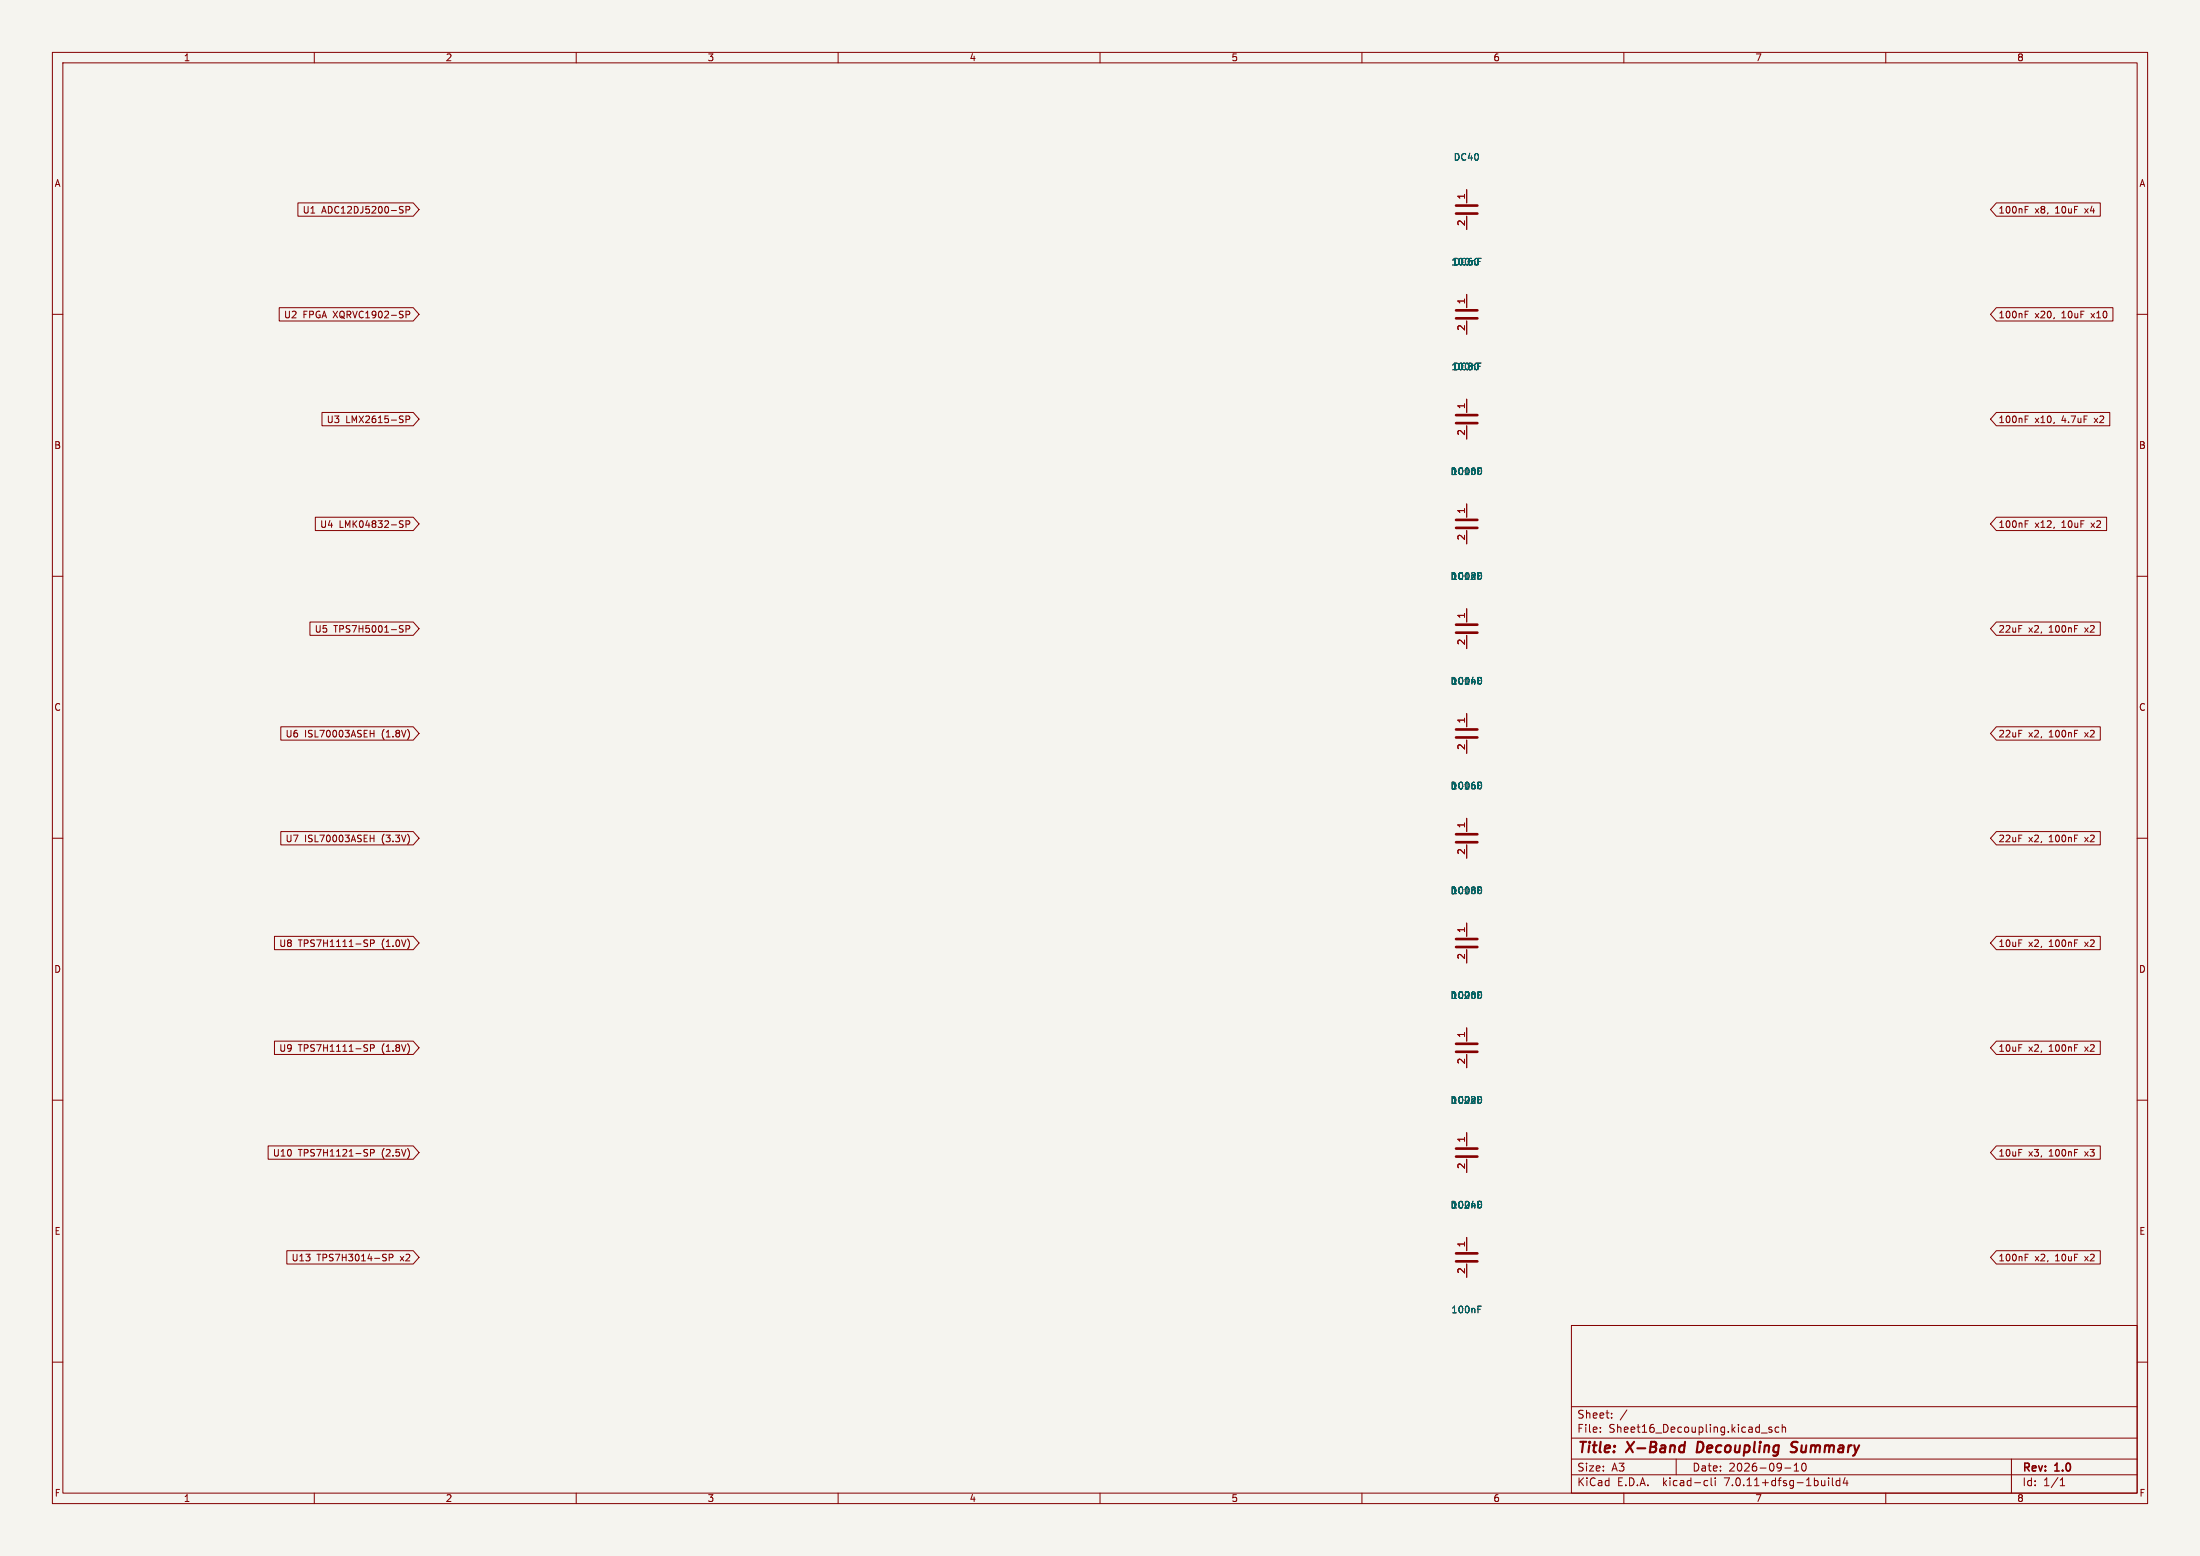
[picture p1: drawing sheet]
<svg xmlns="http://www.w3.org/2000/svg" width="420mm" height="297mm" viewBox="0 0 420 297" stroke-linecap="round" stroke-linejoin="round" font-family="sans-serif">
<path d="M0 0h420v297h-420z" fill="#f5f4ef" stroke="#f5f4ef" stroke-width=".19"/>
<g fill="none" stroke="#840000" stroke-width=".19">
<path d="M10 10h400v277h-400zM12 12h396v273h-396zM60 10v2M110 10v2M160 10v2M210 10v2M260 10v2M310 10v2M360 10v2M56.9 38.7h22l1.1 1.3-1.1 1.3h-22zM76.5 39.4l.5 .1M280 36.2v2.5"/>
<path d="M381.1 38.7h19.9v2.6h-19.9l-1.1-1.3zM386.6 39.4h.6M10 60h2M53.3 58.7h25.6l1.1 1.3-1.1 1.3h-25.6zM76.5 40l.3 .1 .2 .3-.3 .3h-.3M77.5 40.1l.6-.1 .1-.2v-.3l-.7-.1v1.3M280 41.3v2.5M280 56.2v2.5M381.1 58.7h22.3v2.6h-22.3l-1.1-1.3zM386.6 59.4h.6M386.6 40h.4M408 60h2"/>
<path d="M61.5 78.7h17.4l1.1 1.3-1.1 1.3h-17.4zM77.5 60.1l.6-.1 .1-.2v-.3l-.7-.1v1.3M280 61.3v2.5M280 76.2v2.5M381.1 78.7h21.7v2.6h-21.7l-1.1-1.3zM386.6 60h.4M386.6 79.4h.6M60.2 98.7h18.7l1.1 1.3-1.1 1.3h-18.7zM76.5 99.4l.5 .1M77.5 80.1l.6-.1 .1-.2v-.3l-.7-.1v1.3M280 81.3v2.5M280 96.2v2.5"/>
<path d="M381.1 98.7h21.1v2.6h-21.1l-1.1-1.3zM386.6 99.4h.6M386.6 80h.4M10 110h2M59.2 118.7h19.7l1.1 1.3-1.1 1.3h-19.7zM76.7 100.1l.3 .2-.3 .4M76.8 119.4l.2 .1M77.5 100.1l.6-.1 .1-.2v-.3l-.7-.1v1.3M280 101.3v2.5M280 116.2v2.5M381.1 118.7h19.9v2.6h-19.9l-1.1-1.3zM386.6 100h.4"/>
<path d="M408 110h2M53.6 138.7h25.3l1.1 1.3-1.1 1.3h-25.3zM71.4 139.4v1.3M76.7 120.1l.3 .2-.3 .4M77.5 120.1l.6-.1 .1-.2v-.3l-.7-.1v1.3M280 121.3v2.5M280 136.2v2.5M381.1 138.7h19.9v2.6h-19.9l-1.1-1.3zM10 160h2M53.6 158.7h25.3l1.1 1.3-1.1 1.3h-25.3zM70.7 140h.7M71.4 159.4v1.3"/>
<path d="M280 141.3v2.5M280 156.2v2.5M381.1 158.7h19.9v2.6h-19.9l-1.1-1.3zM408 160h2M52.4 178.7h26.5l1.1 1.3-1.1 1.3h-26.5zM70 179.4l.2 .1M70.7 160h.7M280 161.3v2.5M280 176.2v2.5M381.1 178.7h19.9v2.6h-19.9l-1.1-1.3zM52.4 198.7h26.5l1.1 1.3-1.1 1.3h-26.5zM69.9 180.1l.3 .2-.3 .4"/>
<path d="M70 199.4l.2 .1M70.7 180.1l.6-.1 .2-.2-.1-.3-.7-.1v1.3M280 181.3v2.5M280 196.2v2.5M381.1 198.7h19.9v2.6h-19.9l-1.1-1.3zM10 210h2M51.2 218.7h27.7l1.1 1.3-1.1 1.3h-27.7zM69.9 200.1l.3 .2-.3 .4M70 219.4l.2 .1M70.7 200.1l.6-.1 .2-.2-.1-.3-.7-.1v1.3M280 201.3v2.5M280 216.2v2.5"/>
<path d="M381.1 218.7h19.9v2.6h-19.9l-1.1-1.3zM408 210h2M54.8 238.7h24.1l1.1 1.3-1.1 1.3h-24.1zM69.9 220.1l.3 .2-.3 .4M70.7 220.1l.6-.1 .2-.2-.1-.3-.7-.1v1.3M73.6 239.4l.2 .1M280 221.3v2.5M280 236.2v2.5M381.1 238.7h19.9v2.6h-19.9l-1.1-1.3zM386.6 239.4h.6M10 260h2M73.5 240.1l.3 .2-.3 .4"/>
<path d="M74.3 240.1l.6-.1 .1-.2v-.3l-.7-.1v1.3M280 241.3v2.5M300 253h108v32h-108zM386.6 240h.4M408 260h2M300 278.5h108M300 274.5h108M300 268.5h108M305.5 273.2v.2M305.5 272.5v.1M307.7 270.5v.2M307.7 269.8v.1"/>
<path d="M310.6 269.1l-1.3 1.9M320 278.5v3M336.2 273.5h1.2M338.2 272.5l-.3-.1-.2 .2v.2l.5 .2v.3h-.5M339.6 272.5l-.4-.1-.3 .3 .1 .6h.6M340.2 272.5l.2-.1 .4 .1 .1 .9M340.2 271.9v1.5M342.5 279.7l.4-.4v1.5M344.1 279.4a.81 .81 0 0 0 .3 1.4l.3-.2 .1-.4-.1-.8M384 278.5v6.5M60 285v2M110 285v2"/>
<path d="M160 285v2M210 285v2M260 285v2M300 281.5h108M310 285v2M325.6 282.6l.4 .1M326 283.5l-.4 .1M326.7 282.1v1.3l.2 .2M327.4 282.1v.1M327.4 282.6v1M340.7 280.2h1.2M342.5 280.8h.9"/>
<path d="M349.1 282.1v.1M349.1 282.6v1M349.8 282.1v1.3l.2 .2M351.2 282.7l-.4-.1-.3 .3 .2 .6h.5M351.2 282.1v1.5M352.2 282l-.3 1.1h.9M352.6 282.6v1M360 285v2M393.3 283.6h.9M393.3 282.5l.4-.4v1.5"/>
</g>
<path d="M321.7 275.2l-.3 2M324.2 275.2l-.3 2h.5M342.9 277a.85 .85 0 0 1-1.1 .1M342.9 275.2l-.7 .1a.46 .46 0 0 0-.2 .5 .46 .46 0 0 0 .3 .4l.6 .1" fill="none" stroke="#840000" stroke-width=".4"/>
<g fill="none" stroke="#840000" stroke-width=".51">
<path d="M278 39.2h4M278 59.2h4M278 40.8h4M278 60.8h4M278 79.2h4M278 99.2h4M278 80.8h4M278 100.8h4M278 119.2h4M278 120.8h4M278 139.2h4M278 159.2h4"/>
<path d="M278 140.8h4M278 160.8h4M278 179.2h4M278 199.2h4M278 180.8h4M278 200.8h4M278 219.2h4M278 239.2h4M278 220.8h4M278 240.8h4"/>
</g>
<path d="M282.1 49.9h.5M282.1 49.3h.7M282.1 69.9h.5M282.1 69.3h.7M282.1 249.9h.5M282.1 249.3h.7" fill="none" stroke="#006464" stroke-width=".19"/>
<g font-size="2.8" fill="#840000">
<text x="301" y="277.9">Title:</text>
<text x="310.6" y="277.9">X-Band</text>
<text x="324.8" y="277.9">Decoupling</text>
<text x="343.6" y="277.9">Summary</text>
</g>
<g font-size="2.1" fill="#840000">
<text x="301" y="273.7">File:</text>
<text x="301" y="271">Sheet:</text>
<text x="307.1" y="273.7">Sheet16_Decoupling.kicad_sch</text>
<text x="301" y="281.1">Size:</text>
<text x="307.6" y="281.1">A3</text>
<text x="323" y="281.1">Date:</text>
<text x="330" y="281.1">2026-09-10</text>
<text x="386" y="281.3">Rev:</text>
<text x="392.4" y="281.3">1.0</text>
<text x="301" y="283.9">KiCad</text>
<text x="308.7" y="283.9">E.D.A.</text>
<text x="317.6" y="283.9">kicad-cli</text>
<text x="329.5" y="283.9">7.0.11+dfsg-1build4</text>
<text x="386" y="283.9">Id:</text>
<text x="390.1" y="283.9">1/1</text>
</g>
<g font-size="1.8" fill="#840000">
<text x="35" y="11.9">1</text>
<text x="85" y="11.9">2</text>
<text x="135" y="11.9">3</text>
<text x="185" y="11.9">4</text>
<text x="235" y="11.9">5</text>
<text x="285" y="11.9">6</text>
<text x="335" y="11.9">7</text>
<text x="385" y="11.9">8</text>
<text x="10.3" y="35.9">A</text>
<text x="408.3" y="35.9">A</text>
<text x="57.7" y="41">U1</text>
<text x="61.4" y="41">ADC12DJ5200-SP</text>
<text x="381.4" y="41">100nF</text>
<text x="388.5" y="41">x8,</text>
<text x="392.5" y="41">10uF</text>
<text x="398.3" y="41">x4</text>
<text x="54.1" y="61">U2</text>
<text x="57.8" y="61">FPGA XQRVC1902-SP</text>
<text x="381.4" y="61">100nF</text>
<text x="388.5" y="61">x20,</text>
<text x="393.7" y="61">10uF</text>
<text x="399.5" y="61">x10</text>
<text x="62.3" y="81">U3</text>
<text x="66" y="81">LMX2615-SP</text>
<text x="381.4" y="81">100nF</text>
<text x="388.5" y="81">x10,</text>
<text x="393.7" y="81">4.7uF</text>
<text x="400.1" y="81">x2</text>
<text x="10.3" y="85.9">B</text>
<text x="408.2" y="85.9">B</text>
<text x="61" y="101">U4</text>
<text x="64.7" y="101">LMK04832-SP</text>
<text x="381.4" y="101">100nF</text>
<text x="388.5" y="101">x12,</text>
<text x="393.7" y="101">10uF</text>
<text x="399.5" y="101">x2</text>
<text x="60" y="121">U5</text>
<text x="63.7" y="121">TPS7H5001-SP</text>
<text x="381.4" y="121">22uF</text>
<text x="387.3" y="121">x2,</text>
<text x="391.3" y="121">100nF</text>
<text x="398.3" y="121">x2</text>
<text x="10.3" y="135.9">C</text>
<text x="408.2" y="135.9">C</text>
<text x="54.4" y="141">U6</text>
<text x="58.1" y="141">ISL70003ASEH</text>
<text x="73" y="141">(1.8V)</text>
<text x="381.4" y="141">22uF</text>
<text x="387.3" y="141">x2,</text>
<text x="391.3" y="141">100nF</text>
<text x="398.3" y="141">x2</text>
<text x="54.4" y="161">U7</text>
<text x="58.1" y="161">ISL70003ASEH</text>
<text x="73" y="161">(3.3V)</text>
<text x="381.4" y="161">22uF</text>
<text x="387.3" y="161">x2,</text>
<text x="391.3" y="161">100nF</text>
<text x="398.3" y="161">x2</text>
<text x="10.3" y="185.9">D</text>
<text x="53.2" y="181">U8</text>
<text x="56.9" y="181">TPS7H1111-SP</text>
<text x="73" y="181">(1.0V)</text>
<text x="381.4" y="181">10uF</text>
<text x="387.3" y="181">x2,</text>
<text x="391.3" y="181">100nF</text>
<text x="398.3" y="181">x2</text>
<text x="408.2" y="185.9">D</text>
<text x="53.2" y="201">U9</text>
<text x="56.9" y="201">TPS7H1111-SP</text>
<text x="73" y="201">(1.8V)</text>
<text x="381.4" y="201">10uF</text>
<text x="387.3" y="201">x2,</text>
<text x="391.3" y="201">100nF</text>
<text x="398.3" y="201">x2</text>
<text x="52" y="221">U10</text>
<text x="56.9" y="221">TPS7H1121-SP</text>
<text x="73" y="221">(2.5V)</text>
<text x="381.4" y="221">10uF</text>
<text x="387.3" y="221">x3,</text>
<text x="391.3" y="221">100nF</text>
<text x="398.3" y="221">x3</text>
<text x="10.3" y="235.9">E</text>
<text x="408.3" y="235.9">E</text>
<text x="55.6" y="241">U13</text>
<text x="60.5" y="241">TPS7H3014-SP</text>
<text x="76.5" y="241">x2</text>
<text x="381.4" y="241">100nF</text>
<text x="388.5" y="241">x2,</text>
<text x="392.5" y="241">10uF</text>
<text x="398.3" y="241">x2</text>
<text x="10.3" y="285.9">F</text>
<text x="35" y="286.9">1</text>
<text x="85" y="286.9">2</text>
<text x="135" y="286.9">3</text>
<text x="185" y="286.9">4</text>
<text x="235" y="286.9">5</text>
<text x="285" y="286.9">6</text>
<text x="335" y="286.9">7</text>
<text x="385" y="286.9">8</text>
<text x="408.3" y="285.9">F</text>
</g>
<g font-size="1.8" fill="#006464">
<text x="277.4" y="30.9">DC40</text>
<text x="277.4" y="50.9">DC60</text>
<text x="277.4" y="70.9">DC80</text>
<text x="276.8" y="90.9">DC100</text>
<text x="277" y="90.9">100nF</text>
<text x="276.8" y="110.9">DC120</text>
<text x="277" y="110.9">100nF</text>
<text x="276.8" y="130.9">DC140</text>
<text x="277" y="130.9">100nF</text>
<text x="276.8" y="150.9">DC160</text>
<text x="277" y="150.9">100nF</text>
<text x="276.8" y="170.9">DC180</text>
<text x="277" y="170.9">100nF</text>
<text x="276.8" y="190.9">DC200</text>
<text x="277" y="190.9">100nF</text>
<text x="276.8" y="210.9">DC220</text>
<text x="277" y="210.9">100nF</text>
<text x="276.8" y="230.9">DC240</text>
<text x="277" y="230.9">100nF</text>
<text x="277" y="250.9">100nF</text>
</g>
<g font-size="1.8" fill="#a90000">
<text x="279.7" y="38.2" transform="rotate(-90 279.7 38.2)">1</text>
<text x="279.7" y="43.2" transform="rotate(-90 279.7 43.2)">2</text>
<text x="279.7" y="58.2" transform="rotate(-90 279.7 58.2)">1</text>
<text x="279.7" y="63.2" transform="rotate(-90 279.7 63.2)">2</text>
<text x="279.7" y="83.2" transform="rotate(-90 279.7 83.2)">2</text>
<text x="279.7" y="78.2" transform="rotate(-90 279.7 78.2)">1</text>
<text x="279.7" y="98.2" transform="rotate(-90 279.7 98.2)">1</text>
<text x="279.7" y="103.2" transform="rotate(-90 279.7 103.2)">2</text>
<text x="279.7" y="118.2" transform="rotate(-90 279.7 118.2)">1</text>
<text x="279.7" y="123.2" transform="rotate(-90 279.7 123.2)">2</text>
<text x="279.7" y="143.2" transform="rotate(-90 279.7 143.2)">2</text>
<text x="279.7" y="138.2" transform="rotate(-90 279.7 138.2)">1</text>
<text x="279.7" y="158.2" transform="rotate(-90 279.7 158.2)">1</text>
<text x="279.7" y="163.2" transform="rotate(-90 279.7 163.2)">2</text>
<text x="279.7" y="178.2" transform="rotate(-90 279.7 178.2)">1</text>
<text x="279.7" y="183.2" transform="rotate(-90 279.7 183.2)">2</text>
<text x="279.7" y="203.2" transform="rotate(-90 279.7 203.2)">2</text>
<text x="279.7" y="198.2" transform="rotate(-90 279.7 198.2)">1</text>
<text x="279.7" y="218.2" transform="rotate(-90 279.7 218.2)">1</text>
<text x="279.7" y="223.2" transform="rotate(-90 279.7 223.2)">2</text>
<text x="279.7" y="238.2" transform="rotate(-90 279.7 238.2)">1</text>
<text x="279.7" y="243.2" transform="rotate(-90 279.7 243.2)">2</text>
</g>
</svg>
